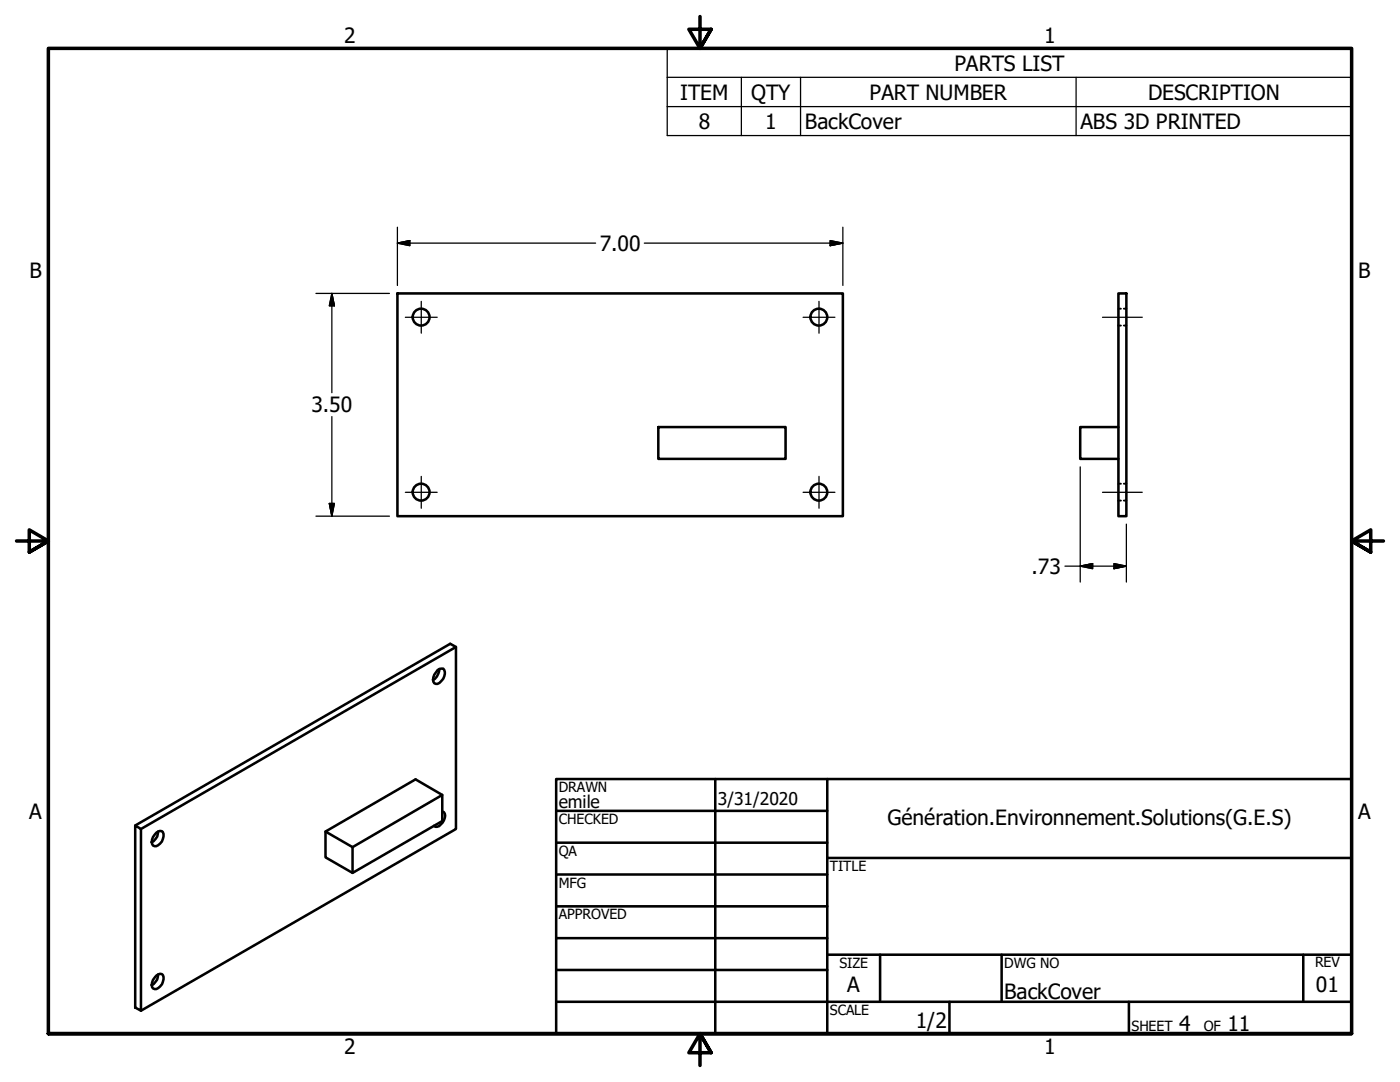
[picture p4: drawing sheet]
<svg xmlns="http://www.w3.org/2000/svg" width="279mm" height="216mm" viewBox="0 0 279 216" stroke-linecap="round" stroke-linejoin="round" font-family="sans-serif">
<!-- layer: Visible (ANSI) -->
<g fill="none" stroke="#000" stroke-width=".51">
<path d="M79.3 58.5h88.9v44.5h-88.9zM223.2 58.5h1.6v44.5h-1.6zM131.4 85.2h25.4v6.4h-25.4zM223.2 85.2h-7.6v6.4h7.6M87.3 133.7l.4-.2 .8-.1a2.05 2.05 0 0 1-1.5 3.1 .95 .95 0 0 1-.5-1.4zM87.7 133.5a2.94 2.94 0 0 1-1.3 2.2M91 129.1l-62.9 36.3M88.3 158.6l-17.9 10.4M27 164.7l1.1 .7v36.3l-1.1-.7zM27 164.7l62.9-36.2 1.1 .6v36.3l-62.9 36.3M31.2 166.2a.81 .81 0 0 1 1-.4 .81 .81 0 0 1 .4 1.1 2.1 2.1 0 0 1-1.7 1.9 .95 .95 0 0 1-.5-1.3l.1-.5zM31.6 165.9a2.32 2.32 0 0 1-1.3 2.2"/>
<path d="M65 165.9v5.2l5.4 3.1 17.9-10.4v-5.2l-5.4-3.1-17.9 10.4 5.4 3.1v5.2M88.3 161.9a.91 .91 0 0 1 .5 1.3 2.53 2.53 0 0 1-1.6 1.8h-.3l-.3-.2M31.2 194.7a.81 .81 0 0 1 1-.4 .81 .81 0 0 1 .4 1.1 2.1 2.1 0 0 1-1.7 2l-.4-.2a2.01 2.01 0 0 1 .7-2.5zM31.6 194.4a2.32 2.32 0 0 1-1.3 2.2"/>
<circle cx="84" cy="63.3" r="1.68"/>
<circle cx="163.4" cy="63.3" r="1.68"/>
<circle cx="84" cy="98.2" r="1.68"/>
<circle cx="163.4" cy="98.2" r="1.68"/>
</g>
<!-- layer: Hidden (ANSI) -->
<path d="M223.2 61.6h.5M223.2 65h.5M224.3 61.6h.5M224.3 65h.5M223.2 96.5h.5M223.2 99.9h.5M224.3 96.5h.5M224.3 99.9h.5" fill="none" stroke="#000" stroke-width=".38"/>
<!-- layer: Symbol (ANSI) -->
<path d="M133.2 15.4v-5.7h136.5v5.7M133.2 15.4h136.5v5.9M133.2 15.4v11.7h136.5v-5.8M148 15.4v11.7M159.8 15.4v11.7M214.8 15.4v11.7M133.2 21.3h136.5" fill="none" stroke="#000" stroke-width=".25"/>
<!-- layer: Border (ANSI) -->
<path d="M139.7 3.3v6.4l-2.2-3.9h4.4l-2.2 3.9 2.2-3.9M3.3 107.9h6.4l-3.9-2.2v4.5l3.9-2.3-3.9 2.3M276.1 107.9h-6.4l3.9-2.2v4.5l-3.9-2.3 3.9 2.3M9.7 206.2v-196.5h260v196.5h-260h260M141.9 210.1l-2.2-3.9 2.2 3.9h-4.4l2.2-3.9v6.4" fill="none" stroke="#000" stroke-width=".7"/>
<!-- layer: Title (ANSI) -->
<g fill="none" stroke="#000" stroke-width=".51">
<path d="M111 155.4h158.7v50.8h-158.7zM142.7 155.4v50.8M165.1 155.4v50.8M111 161.8h54.1M111 168.1h54.1M111 174.5h54.1M165.1 171.2h104.6M111 180.8h54.1M111 187.2h54.1M111 193.5h54.1M111 199.9h158.7M165.1 190.5h104.6"/>
<path d="M175.6 190.5v9.4M189.5 199.9v6.3M199.9 190.5v9.4M225.3 199.9v6.3M260.1 190.5v9.4"/>
</g>
<!-- layer: Dimension (ANSI) -->
<g fill="none" stroke="#000" stroke-width=".25">
<path d="M63.1 58.5h14.6M66.2 58.5l.5 2.5h-1zM66.2 58.5v19.9M79.3 48.5l2.5-.5v1zM79.3 48.5h39.6M79.3 45.3v11.7M128.6 48.5h39.6M165.7 48l2.5 .5-2.5 .5zM168.2 45.3v11.7M66.2 83.1v19.9M215.6 93.2v22.9M63.1 103h14.6"/>
<path d="M65.7 100.5h1l-.5 2.5zM212.5 113h12.3M215.6 113l2.5-.5v1zM222.3 112.5l2.5 .5-2.5 .5zM224.8 104.6v11.5"/>
</g>
<path d="M79.3 48.5l2.5-.5zM79.3 48.5l2.5-.5v1zM165.7 49l2.5-.5zM165.7 48l2.5 .5-2.5 .5zM66.2 58.5l.5 2.5zM66.2 58.5l.5 2.5h-1zM65.7 100.5l.5 2.5zM65.7 100.5h1l-.5 2.5zM215.6 113l2.5-.5zM215.6 113l2.5-.5v1zM222.3 113.5l2.5-.5zM222.3 112.5l2.5 .5-2.5 .5z" fill="#000" stroke="#000" stroke-width=".25"/>
<!-- layer: Center Mark (ANSI) -->
<path d="M80.9 63.3h6.3M84.1 60.1v6.4M160.3 63.3h6.3M163.4 60.1v6.4M80.9 98.2h6.3M84.1 95.1v6.3M160.3 98.2h6.3M163.4 95.1v6.3" fill="none" stroke="#000" stroke-width=".25"/>
<!-- layer: Centerline (ANSI) -->
<path d="M220 63.3h8M220 98.2h8" fill="none" stroke="#000" stroke-width=".25"/>
<g font-size="4.2">
<text x="68.7" y="8.6">2</text>
<text x="208.4" y="8.6">1</text>
<text x="190.5" y="14.1">PARTS LIST</text>
<text x="135.8" y="19.9">ITEM</text>
<text x="149.9" y="19.9">QTY</text>
<text x="173.5" y="19.9">PART NUMBER</text>
<text x="229.1" y="19.9">DESCRIPTION</text>
<text x="139.4" y="25.7">8</text>
<text x="152.7" y="25.7">1</text>
<text x="160.7" y="25.8">BackCover</text>
<text x="215.6" y="25.7">ABS 3D PRINTED</text>
<text x="119.7" y="50">7.00</text>
<text x="5.9" y="55.5">B</text>
<text x="271.1" y="55.5">B</text>
<text x="62.2" y="82.3">3.50</text>
<text x="205.9" y="114.5">.73</text>
<text x="5.8" y="163.4">A</text>
<text x="177.1" y="164.6">Génération.Environnement.Solutions(G.E.S)</text>
<text x="271" y="163.4">A</text>
<text x="169.1" y="198">A</text>
<text x="262.6" y="198">01</text>
<text x="200.4" y="199.3">BackCover</text>
<text x="182.8" y="205.1">1/2</text>
<text x="235.3" y="205.7">4</text>
<text x="245" y="205.7">11</text>
<text x="68.7" y="210.3">2</text>
<text x="208.4" y="210.3">1</text>
</g>
<g font-size="3.5">
<text x="111.5" y="161.2">emile</text>
<text x="143.3" y="160.7">3/31/2020</text>
</g>
<g font-size="2.8">
<text x="111.5" y="158">DRAWN</text>
<text x="111.5" y="164.4">CHECKED</text>
<text x="111.5" y="170.8">QA</text>
<text x="165.6" y="173.7">TITLE</text>
<text x="111.5" y="177.1">MFG</text>
<text x="111.5" y="183.5">APPROVED</text>
<text x="167.5" y="193.1">SIZE</text>
<text x="200.4" y="193.1">DWG NO</text>
<text x="262.4" y="193">REV</text>
<text x="165.6" y="202.5">SCALE</text>
<text x="225.8" y="205.7">SHEET</text>
<text x="240.2" y="205.7">OF</text>
</g>
</svg>
